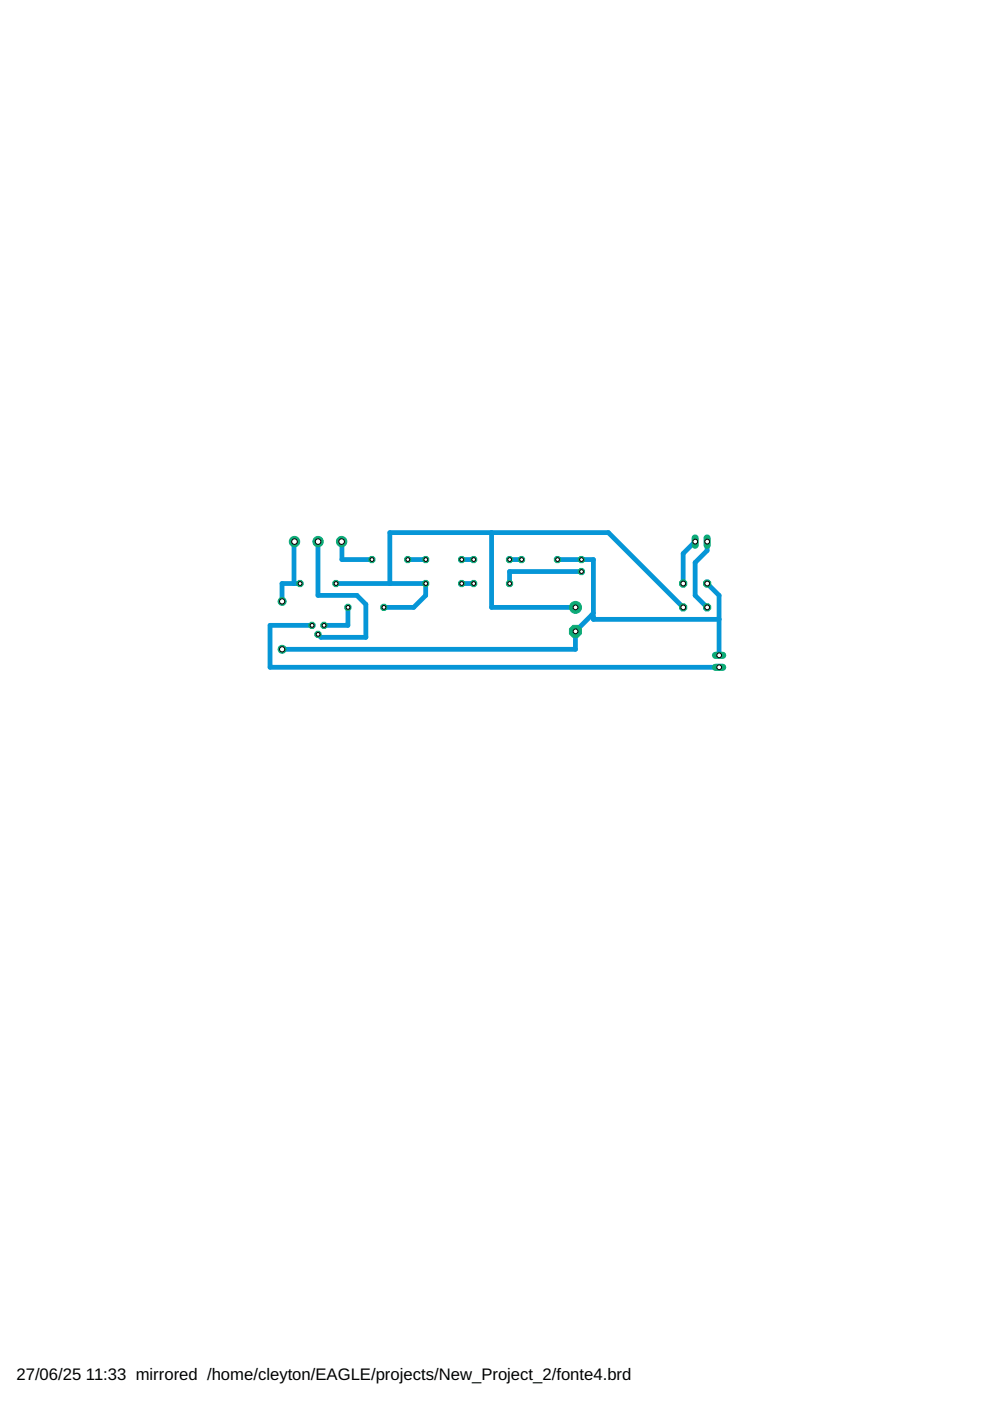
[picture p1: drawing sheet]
<svg xmlns="http://www.w3.org/2000/svg" width="210mm" height="297mm" viewBox="0 0 210 297" stroke-linecap="round" stroke-linejoin="round" font-family="sans-serif">
<g fill="none" stroke="#0696d7" stroke-width="1">
<path d="M62.4 114.8l-.1 8.9M67.4 114.8v11.4h8.3l1.9 1.9v7h-9.5l-.7-.6M72.4 114.8l.1 3.8h6.3M86.4 118.6h3.9M97.9 118.6h2.5M104.2 112.9v15.9h17.8M108 118.6h2.6M118.2 118.6h7.6v11.4l-3.8 3.9v3.8h-62.2M147.4 114.8l-2.6 2.6v6.3M149.9 114.8v1.9l-2.5 2.6v6.9l2.5 2.6M63.6 123.7h-3.8v3.8M66.1 132.6h-8.8v8.9h95.2"/>
<path d="M71.2 123.7h19.1v2.5l-2.6 2.6h-6.3M73.8 128.8v3.8h-5.1M82.7 123.7v-10.8h46.3l15.8 15.9M97.9 123.7h2.5M123.3 121.2h-15.3v2.5M125.5 130.4l.3 .3v.6h26.7M149.9 123.7l2.6 2.5v12.7"/>
</g>
<circle cx="149.9" cy="128.8" r=".83" fill="#0dab76" stroke="#0dab76" stroke-width=".21"/>
<circle cx="149.9" cy="128.8" r=".51" fill="#fff" stroke="#000" stroke-width=".21"/>
<circle cx="144.8" cy="128.8" r=".83" fill="#0dab76" stroke="#0dab76" stroke-width=".21"/>
<circle cx="144.9" cy="128.8" r=".51" fill="#fff" stroke="#000" stroke-width=".21"/>
<circle cx="144.8" cy="123.7" r=".83" fill="#0dab76" stroke="#0dab76" stroke-width=".21"/>
<circle cx="144.9" cy="123.7" r=".51" fill="#fff" stroke="#000" stroke-width=".21"/>
<circle cx="149.9" cy="123.7" r=".83" fill="#0dab76" stroke="#0dab76" stroke-width=".21"/>
<circle cx="149.9" cy="123.7" r=".51" fill="#fff" stroke="#000" stroke-width=".21"/>
<circle cx="122" cy="128.8" r="1.27" fill="#0dab76" stroke="#0dab76" stroke-width=".21"/>
<circle cx="122" cy="128.8" r=".51" fill="#fff" stroke="#000" stroke-width=".21"/>
<circle cx="122" cy="133.9" r="1.38" fill="#0dab76" stroke="#0dab76" stroke-width=".21"/>
<circle cx="122" cy="133.9" r=".51" fill="#fff" stroke="#000" stroke-width=".21"/>
<circle cx="59.8" cy="127.5" r=".85" fill="#0dab76" stroke="#0dab76" stroke-width=".21"/>
<circle cx="59.8" cy="127.5" r=".55" fill="#fff" stroke="#000" stroke-width=".21"/>
<circle cx="59.8" cy="137.7" r=".85" fill="#0dab76" stroke="#0dab76" stroke-width=".21"/>
<circle cx="59.8" cy="137.7" r=".55" fill="#fff" stroke="#000" stroke-width=".21"/>
<path d="M149.9 114.1v1.5" fill="none" stroke="#0dab76" stroke-width="1.5"/>
<circle cx="149.9" cy="114.8" r=".51" fill="#fff" stroke="#000" stroke-width=".21"/>
<path d="M147.4 114.1v1.5" fill="none" stroke="#0dab76" stroke-width="1.5"/>
<circle cx="147.4" cy="114.8" r=".51" fill="#fff" stroke="#000" stroke-width=".21"/>
<path d="M151.7 141.5h1.5" fill="none" stroke="#0dab76" stroke-width="1.5"/>
<circle cx="152.5" cy="141.5" r=".51" fill="#fff" stroke="#000" stroke-width=".21"/>
<path d="M151.7 138.9h1.5" fill="none" stroke="#0dab76" stroke-width="1.5"/>
<circle cx="152.5" cy="138.9" r=".51" fill="#fff" stroke="#000" stroke-width=".21"/>
<circle cx="123.3" cy="121.2" r=".71" fill="#0dab76" stroke="#0dab76" stroke-width=".21"/>
<circle cx="123.3" cy="121.2" r=".4" fill="#fff" stroke="#000" stroke-width=".21"/>
<circle cx="123.3" cy="118.6" r=".71" fill="#0dab76" stroke="#0dab76" stroke-width=".21"/>
<circle cx="123.3" cy="118.6" r=".4" fill="#fff" stroke="#000" stroke-width=".21"/>
<circle cx="100.4" cy="123.7" r=".71" fill="#0dab76" stroke="#0dab76" stroke-width=".21"/>
<circle cx="100.4" cy="123.7" r=".4" fill="#fff" stroke="#000" stroke-width=".21"/>
<circle cx="108" cy="123.7" r=".71" fill="#0dab76" stroke="#0dab76" stroke-width=".21"/>
<circle cx="108.1" cy="123.7" r=".4" fill="#fff" stroke="#000" stroke-width=".21"/>
<circle cx="72.4" cy="114.8" r="1.1" fill="#0dab76" stroke="#0dab76" stroke-width=".21"/>
<circle cx="72.4" cy="114.8" r=".59" fill="#fff" stroke="#000" stroke-width=".21"/>
<circle cx="67.4" cy="114.8" r="1.1" fill="#0dab76" stroke="#0dab76" stroke-width=".21"/>
<circle cx="67.4" cy="114.8" r=".59" fill="#fff" stroke="#000" stroke-width=".21"/>
<circle cx="62.4" cy="114.8" r="1.1" fill="#0dab76" stroke="#0dab76" stroke-width=".21"/>
<circle cx="62.4" cy="114.8" r=".59" fill="#fff" stroke="#000" stroke-width=".21"/>
<circle cx="71.2" cy="123.7" r=".71" fill="#0dab76" stroke="#0dab76" stroke-width=".21"/>
<circle cx="71.2" cy="123.7" r=".4" fill="#fff" stroke="#000" stroke-width=".21"/>
<circle cx="63.6" cy="123.7" r=".71" fill="#0dab76" stroke="#0dab76" stroke-width=".21"/>
<circle cx="63.6" cy="123.7" r=".4" fill="#fff" stroke="#000" stroke-width=".21"/>
<circle cx="86.4" cy="118.6" r=".71" fill="#0dab76" stroke="#0dab76" stroke-width=".21"/>
<circle cx="86.5" cy="118.6" r=".4" fill="#fff" stroke="#000" stroke-width=".21"/>
<circle cx="78.8" cy="118.6" r=".71" fill="#0dab76" stroke="#0dab76" stroke-width=".21"/>
<circle cx="78.9" cy="118.6" r=".4" fill="#fff" stroke="#000" stroke-width=".21"/>
<circle cx="81.4" cy="128.8" r=".71" fill="#0dab76" stroke="#0dab76" stroke-width=".21"/>
<circle cx="81.4" cy="128.8" r=".4" fill="#fff" stroke="#000" stroke-width=".21"/>
<circle cx="73.8" cy="128.8" r=".71" fill="#0dab76" stroke="#0dab76" stroke-width=".21"/>
<circle cx="73.8" cy="128.8" r=".4" fill="#fff" stroke="#000" stroke-width=".21"/>
<circle cx="90.3" cy="123.7" r=".71" fill="#0dab76" stroke="#0dab76" stroke-width=".21"/>
<circle cx="90.3" cy="123.7" r=".4" fill="#fff" stroke="#000" stroke-width=".21"/>
<circle cx="97.9" cy="123.7" r=".71" fill="#0dab76" stroke="#0dab76" stroke-width=".21"/>
<circle cx="97.9" cy="123.7" r=".4" fill="#fff" stroke="#000" stroke-width=".21"/>
<circle cx="100.4" cy="118.6" r=".71" fill="#0dab76" stroke="#0dab76" stroke-width=".21"/>
<circle cx="100.4" cy="118.6" r=".4" fill="#fff" stroke="#000" stroke-width=".21"/>
<circle cx="108" cy="118.6" r=".71" fill="#0dab76" stroke="#0dab76" stroke-width=".21"/>
<circle cx="108.1" cy="118.6" r=".4" fill="#fff" stroke="#000" stroke-width=".21"/>
<circle cx="110.6" cy="118.6" r=".71" fill="#0dab76" stroke="#0dab76" stroke-width=".21"/>
<circle cx="110.6" cy="118.6" r=".4" fill="#fff" stroke="#000" stroke-width=".21"/>
<circle cx="118.2" cy="118.6" r=".71" fill="#0dab76" stroke="#0dab76" stroke-width=".21"/>
<circle cx="118.2" cy="118.6" r=".4" fill="#fff" stroke="#000" stroke-width=".21"/>
<circle cx="90.3" cy="118.6" r=".71" fill="#0dab76" stroke="#0dab76" stroke-width=".21"/>
<circle cx="90.3" cy="118.6" r=".4" fill="#fff" stroke="#000" stroke-width=".21"/>
<circle cx="97.9" cy="118.6" r=".71" fill="#0dab76" stroke="#0dab76" stroke-width=".21"/>
<circle cx="97.9" cy="118.6" r=".4" fill="#fff" stroke="#000" stroke-width=".21"/>
<circle cx="68.7" cy="132.6" r=".71" fill="#0dab76" stroke="#0dab76" stroke-width=".21"/>
<circle cx="68.7" cy="132.6" r=".4" fill="#fff" stroke="#000" stroke-width=".21"/>
<circle cx="67.4" cy="134.5" r=".71" fill="#0dab76" stroke="#0dab76" stroke-width=".21"/>
<circle cx="67.4" cy="134.5" r=".4" fill="#fff" stroke="#000" stroke-width=".21"/>
<circle cx="66.1" cy="132.6" r=".71" fill="#0dab76" stroke="#0dab76" stroke-width=".21"/>
<circle cx="66.2" cy="132.6" r=".4" fill="#fff" stroke="#000" stroke-width=".21"/>
<g font-size="3.5">
<text x="3.5" y="292.5">27/06/25</text>
<text x="18.2" y="292.5">11:33 mirrored /home/cleyton/EAGLE/projects/New_Project_2/fonte4.brd</text>
</g>
</svg>
